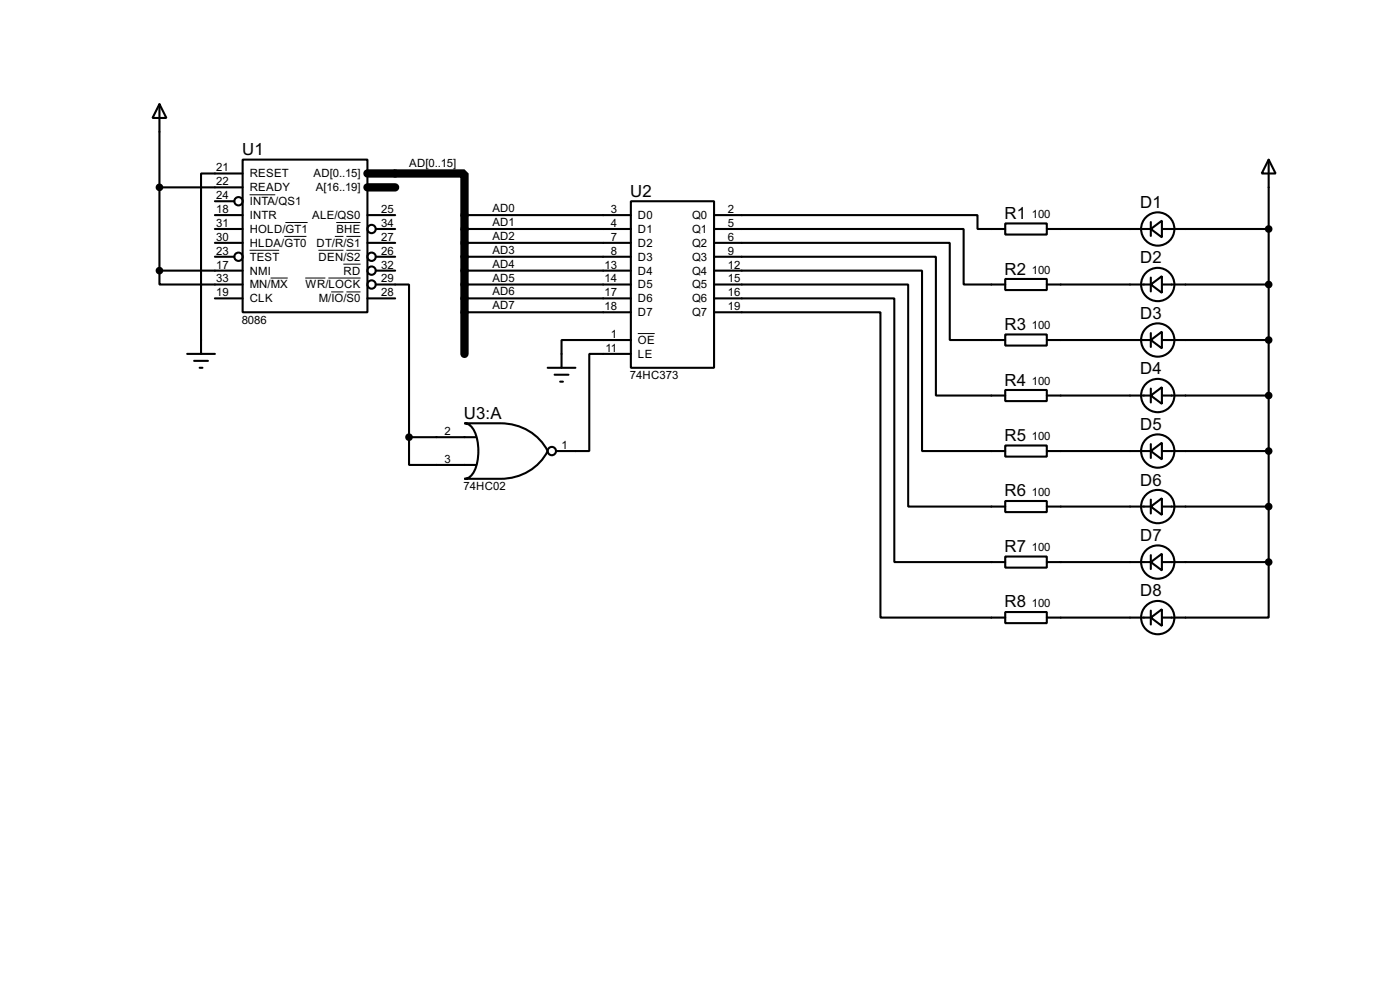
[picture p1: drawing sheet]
<svg xmlns="http://www.w3.org/2000/svg" width="256mm" height="180mm" viewBox="0 0 256 180" stroke-linecap="round" stroke-linejoin="round" font-family="sans-serif">
<path d="M67.3 31.7h17.8v33.1M67.3 34.3h5.1" fill="none" stroke="#000" stroke-width="1.5"/>
<g fill="none" stroke="#000" stroke-width=".38">
<path d="M29.2 19l1.3 2.6h-2.6zM29.2 19v30.5M29.2 34.3h15.2M39.4 39.4h5M39.4 36.8h3.5M44.4 29.2h22.9v27.9h-22.9zM44.4 31.7h-7.6v33.1M67.3 39.4h5.1M85.1 39.4h30.5M115.6 36.8h15.2v30.5h-15.2zM130.8 39.4h48.3v2.5h5M232.4 29.2l1.3 2.5h-2.6z"/>
<path d="M232.4 29.2v73.7M29.2 49.5v2.6h15.2M29.2 49.5h15.2M39.4 41.9h5M39.4 44.4h5M39.4 47h3.5M39.4 54.6h5M67.3 44.4h5.1M67.3 54.6h5.1M68.8 52.1h6.1v27.9M68.8 41.9h3.6M68.8 47h3.6"/>
<path d="M68.8 49.5h3.6M85.1 41.9h30.5M85.1 52.1h30.5M85.1 44.4h30.5M85.1 47h30.5M85.1 49.5h30.5M85.1 54.6h30.5M85.1 57.1h30.5M130.8 41.9h45.7v10.2h7.6M130.8 44.4h43.2v17.8h10.1M130.8 47h40.6v25.4h12.7M130.8 49.5h38.1v33h15.2"/>
<path d="M130.8 52.1h35.6v40.6h17.7M130.8 54.6h33v48.3h20.3M130.8 57.1h30.5v55.9h22.8M184.1 40.9h7.7v2h-7.7zM184.1 51.1h7.7v2h-7.7zM191.8 41.9h19M191.8 52.1h19M210.8 41.9l2.1-1.5v3zM210.8 52.1l2.1-1.6v3.1zM210.8 40.6v2.6M210.8 50.8v2.5M212.9 41.9h19.5"/>
<path d="M212.9 52.1h19.5M34.3 64.8h5.1M35.6 66h2.5M36.6 67.3h.5M85.1 77.5h6.6a9.5 9.5 0 0 1 8.6 5 9.5 9.5 0 0 1-8.6 5.1h-6.6a2.2 2.2 0 0 0 1.8-1.5 9.2 9.2 0 0 0-.3-7.8l-1-.7zM100.3 67.3h5.1M101.6 68.6h2.5M102.6 69.8h.5M115.6 62.2h-12.7v5.1M115.6 64.8h-7.7v17.7h-6M184.1 61.2h7.7v2h-7.7zM184.1 71.4h7.7v2h-7.7z"/>
<path d="M191.8 62.2h19M191.8 72.4h19M210.8 62.2l2.1-1.5v3.1zM210.8 72.4l2.1-1.5v3zM210.8 61v2.5M210.8 71.1v2.6M212.9 62.2h19.5M212.9 72.4h19.5M74.9 80v5.1h12.2M74.9 80h12.2M184.1 81.5h7.7v2.1h-7.7zM184.1 91.7h7.7v2h-7.7z"/>
<path d="M191.8 82.5h19M191.8 92.7h19M210.8 82.5l2.1-1.5v3.1zM210.8 92.7l2.1-1.5v3zM210.8 81.3v2.5M210.8 91.4v2.6M212.9 82.5h19.5M212.9 92.7h19.5M184.1 101.9h7.7v2h-7.7zM184.1 112h7.7v2h-7.7zM191.8 102.9h19M191.8 113h19"/>
<path d="M210.8 102.9l2.1-1.6v3.1zM210.8 113l2.1-1.5v3.1zM210.8 101.6v2.5M210.8 111.8v2.5M212.9 102.9h19.5M232.4 102.9v10.1h-19.5"/>
<circle cx="43.7" cy="36.8" r=".76"/>
<circle cx="43.7" cy="47" r=".76"/>
<circle cx="68.1" cy="47" r=".76"/>
<circle cx="68.1" cy="49.5" r=".76"/>
<circle cx="68.1" cy="52.1" r=".76"/>
<circle cx="68.1" cy="41.9" r=".76"/>
<circle cx="212.1" cy="52.1" r="3"/>
<circle cx="212.1" cy="41.9" r="3"/>
<circle cx="212.1" cy="72.4" r="3"/>
<circle cx="212.1" cy="62.2" r="3"/>
<circle cx="101.1" cy="82.6" r=".76"/>
<circle cx="212.1" cy="82.6" r="3"/>
<circle cx="212.1" cy="92.7" r="3"/>
<circle cx="212.1" cy="113" r="3"/>
<circle cx="212.1" cy="102.9" r="3"/>
</g>
<g fill="none" stroke="#000" stroke-width=".18">
<path d="M45.7 35.6h4.7M45.7 45.8h5.4M49.6 50.9h3.1M52.1 43.3h4M52.3 40.7h4M55.9 50.9h3.7M58.3 45.8h4.6M60.2 50.9h5.8M60.7 53.4h2.2M61.3 43.3h1.6M61.6 40.7h4.4M62.9 48.3h3.1"/>
<path d="M63.5 43.3h2.5M63.5 53.4h2.5M63.5 45.8h2.5M116.8 61h3.1"/>
</g>
<g fill="#000" stroke="#000" stroke-width=".38">
<circle cx="29.2" cy="34.3" r=".51"/>
<circle cx="29.2" cy="49.5" r=".51"/>
<circle cx="232.4" cy="52.1" r=".51"/>
<circle cx="232.4" cy="41.9" r=".51"/>
<circle cx="232.4" cy="72.4" r=".51"/>
<circle cx="232.4" cy="62.2" r=".51"/>
<circle cx="74.9" cy="80" r=".51"/>
<circle cx="232.4" cy="92.7" r=".51"/>
<circle cx="232.4" cy="82.5" r=".51"/>
<circle cx="232.4" cy="102.9" r=".51"/>
</g>
<g font-size="3.4">
<text x="44.3" y="28.4">U1</text>
<text x="115.5" y="36">U2</text>
<text x="184" y="40.1">R1</text>
<text x="208.9" y="38.1">D1</text>
<text x="184" y="50.2">R2</text>
<text x="208.9" y="48.2">D2</text>
<text x="208.9" y="58.4">D3</text>
<text x="184" y="60.4">R3</text>
<text x="184" y="70.6">R4</text>
<text x="208.9" y="68.5">D4</text>
<text x="85" y="76.7">U3:A</text>
<text x="184" y="80.7">R5</text>
<text x="208.9" y="78.7">D5</text>
<text x="208.9" y="88.9">D6</text>
<text x="184" y="90.8">R6</text>
<text x="184" y="101">R7</text>
<text x="208.9" y="99">D7</text>
<text x="184" y="111.2">R8</text>
<text x="208.9" y="109.1">D8</text>
</g>
<g font-size="2.3">
<text x="39.6" y="33.9">22</text>
<text x="39.6" y="31.4">21</text>
<text x="45.8" y="35">READY</text>
<text x="45.8" y="32.5">RESET</text>
<text x="57.4" y="32.5">AD[0..15]</text>
<text x="57.9" y="35">A[16..19]</text>
<text x="75" y="30.6">AD[0..15]</text>
<text x="39.6" y="39">18</text>
<text x="39.6" y="41.5">31</text>
<text x="39.6" y="36.4">24</text>
<text x="45.8" y="40.1">INTR</text>
<text x="45.8" y="37.5">INTA/QS1</text>
<text x="57.2" y="40.1">ALE/QS0</text>
<text x="69.8" y="39">25</text>
<text x="69.8" y="41.5">34</text>
<text x="90.2" y="38.8">AD0</text>
<text x="90.2" y="41.4">AD1</text>
<text x="111.9" y="39">3</text>
<text x="111.9" y="41.5">4</text>
<text x="116.9" y="40.1">D0</text>
<text x="126.8" y="40.1">Q0</text>
<text x="133.3" y="39">2</text>
<text x="133.3" y="41.5">5</text>
<text x="189" y="40">100</text>
<text x="39.6" y="44.1">30</text>
<text x="39.6" y="46.6">23</text>
<text x="45.8" y="42.6">HOLD/GT1</text>
<text x="45.8" y="45.2">HLDA/GT0</text>
<text x="45.8" y="47.7">TEST</text>
<text x="58" y="45.2">DT/R/S1</text>
<text x="58.4" y="47.7">DEN/S2</text>
<text x="61.6" y="42.6">BHE</text>
<text x="69.8" y="44.1">27</text>
<text x="69.8" y="46.6">26</text>
<text x="90.2" y="43.9">AD2</text>
<text x="90.2" y="46.4">AD3</text>
<text x="111.9" y="44.1">7</text>
<text x="111.9" y="46.6">8</text>
<text x="116.9" y="42.6">D1</text>
<text x="116.9" y="45.2">D2</text>
<text x="116.9" y="47.7">D3</text>
<text x="126.8" y="42.6">Q1</text>
<text x="126.8" y="45.2">Q2</text>
<text x="126.8" y="47.7">Q3</text>
<text x="133.3" y="44.1">6</text>
<text x="133.3" y="46.6">9</text>
<text x="39.6" y="49.1">17</text>
<text x="39.6" y="51.7">33</text>
<text x="45.8" y="50.2">NMI</text>
<text x="45.8" y="52.8">MN/MX</text>
<text x="56" y="52.8">WR/LOCK</text>
<text x="62.9" y="50.2">RD</text>
<text x="69.8" y="49.1">32</text>
<text x="69.8" y="51.7">29</text>
<text x="90.2" y="49">AD4</text>
<text x="90.2" y="51.5">AD5</text>
<text x="110.7" y="49.1">13</text>
<text x="110.7" y="51.7">14</text>
<text x="116.9" y="50.2">D4</text>
<text x="116.9" y="52.8">D5</text>
<text x="126.8" y="50.2">Q4</text>
<text x="126.8" y="52.8">Q5</text>
<text x="133.3" y="49.1">12</text>
<text x="133.3" y="51.7">15</text>
<text x="189" y="50.1">100</text>
<text x="39.6" y="54.2">19</text>
<text x="44.3" y="59.3">8086</text>
<text x="45.8" y="55.3">CLK</text>
<text x="58.4" y="55.3">M/IO/S0</text>
<text x="69.8" y="54.2">28</text>
<text x="90.2" y="54.1">AD6</text>
<text x="90.2" y="56.6">AD7</text>
<text x="110.7" y="54.2">17</text>
<text x="110.7" y="56.8">18</text>
<text x="116.9" y="55.3">D6</text>
<text x="116.9" y="57.9">D7</text>
<text x="126.8" y="55.3">Q6</text>
<text x="126.8" y="57.9">Q7</text>
<text x="133.3" y="54.2">16</text>
<text x="133.3" y="56.8">19</text>
<text x="110.9" y="64.4">11</text>
<text x="111.9" y="61.8">1</text>
<text x="116.9" y="62.9">OE</text>
<text x="116.9" y="65.5">LE</text>
<text x="189" y="60.3">100</text>
<text x="115.4" y="69.4">74HC373</text>
<text x="189" y="70.4">100</text>
<text x="81.4" y="79.6">2</text>
<text x="102.9" y="82.2">1</text>
<text x="189" y="80.6">100</text>
<text x="81.4" y="84.7">3</text>
<text x="84.9" y="89.7">74HC02</text>
<text x="189" y="90.8">100</text>
<text x="189" y="100.9">100</text>
<text x="189" y="111">100</text>
</g>
</svg>
